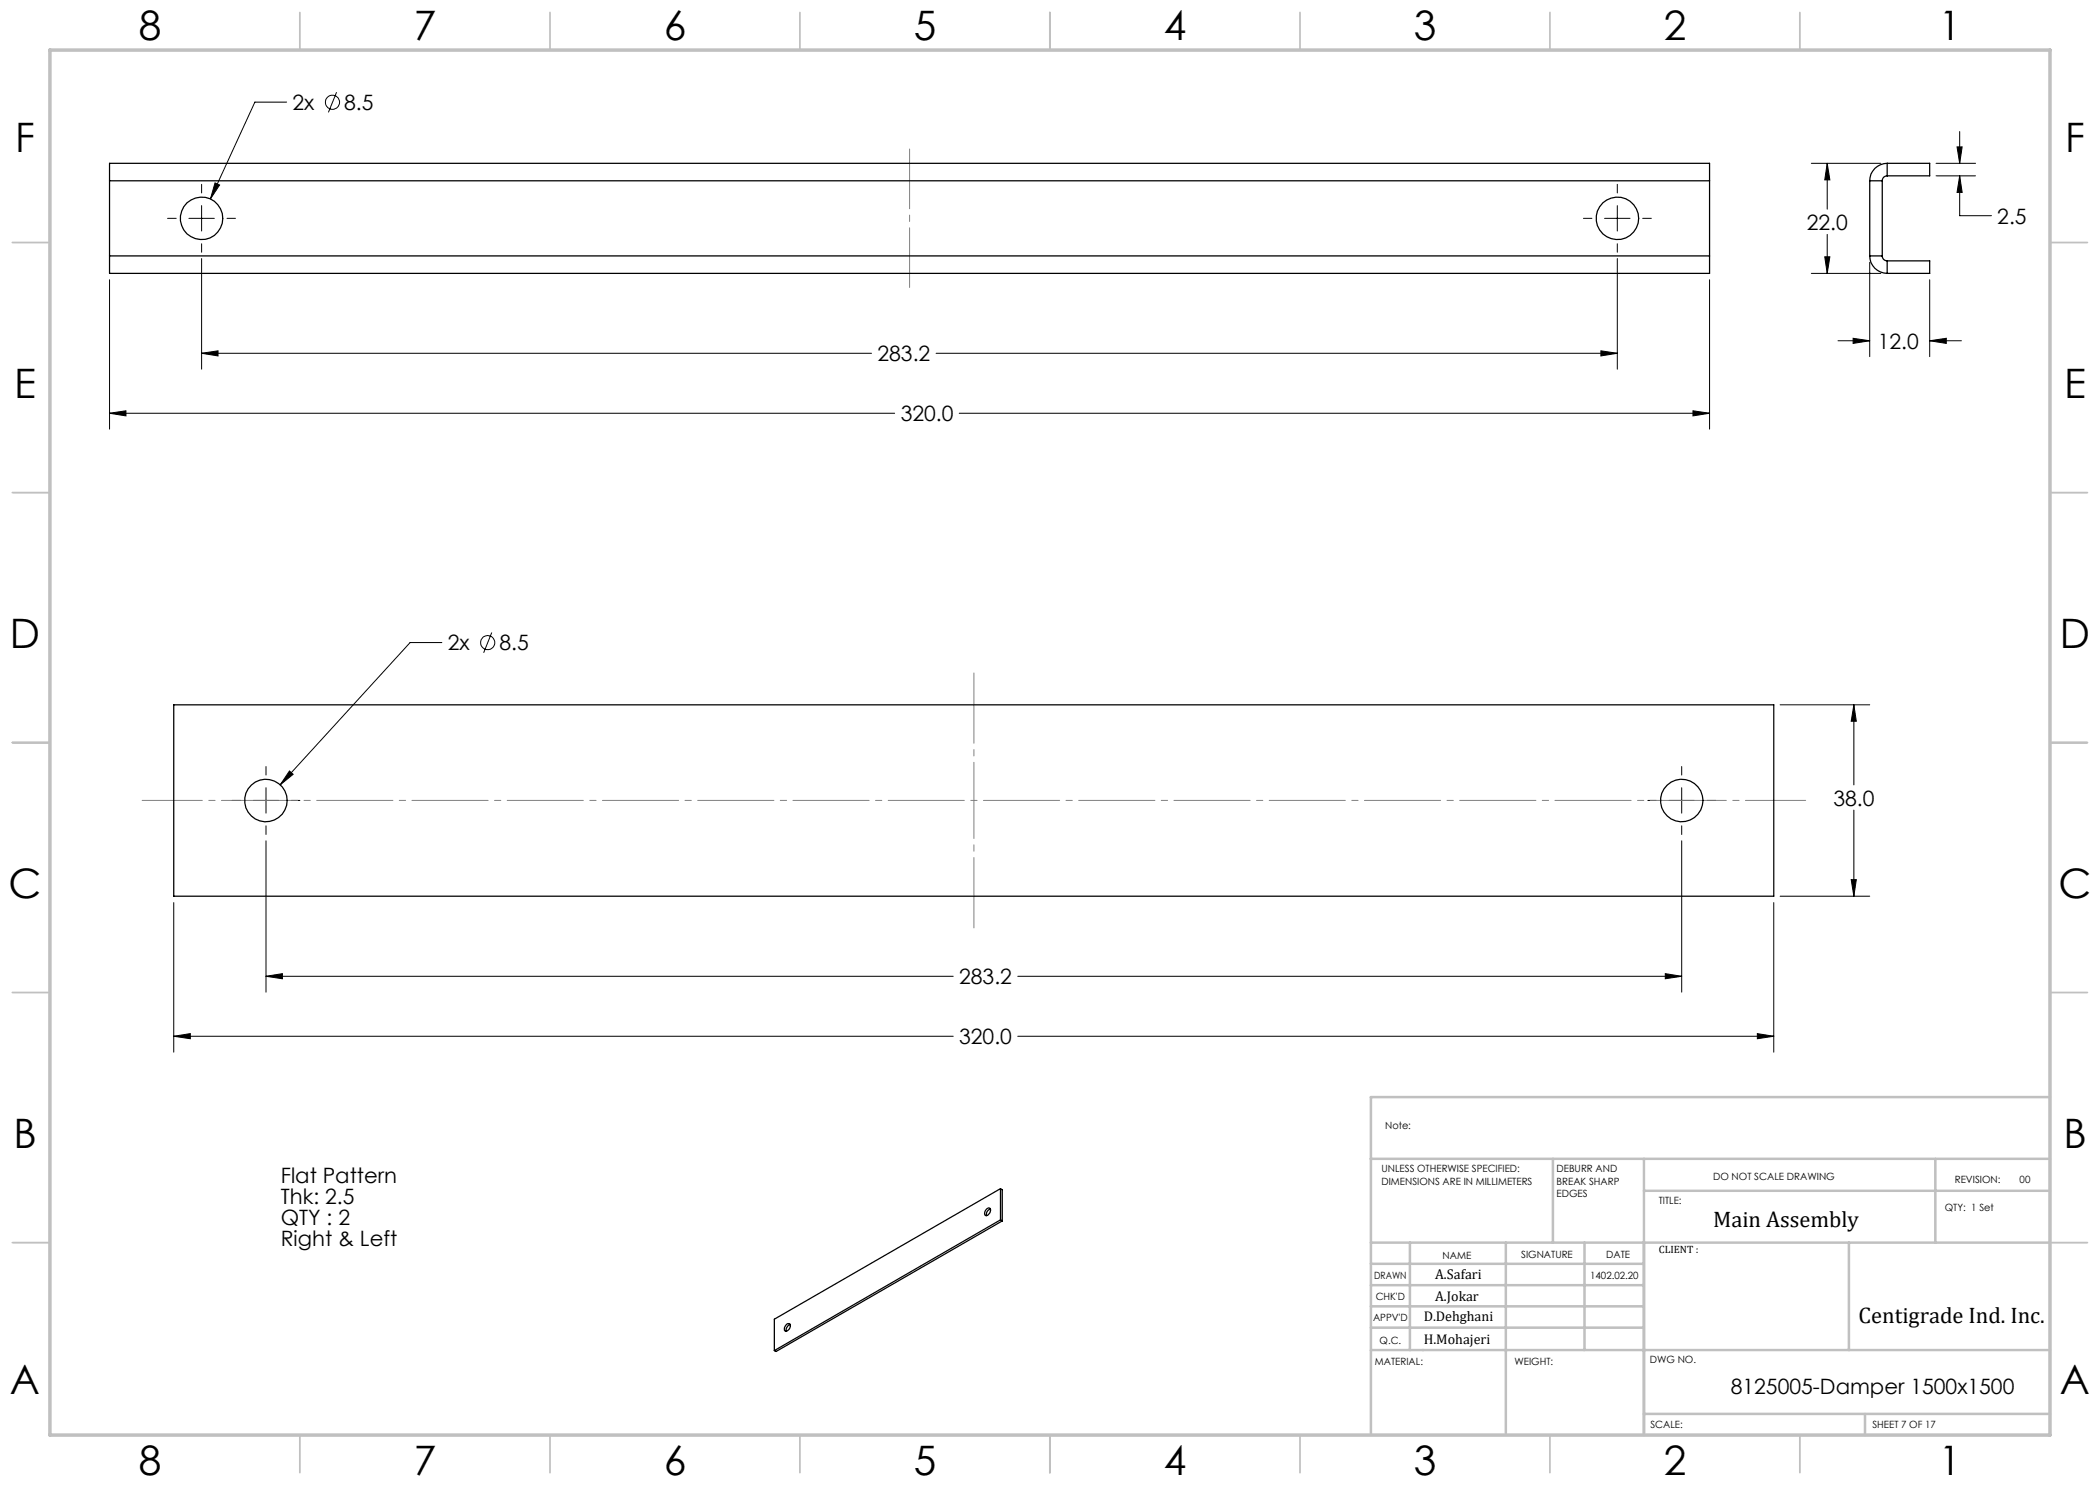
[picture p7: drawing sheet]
<svg xmlns="http://www.w3.org/2000/svg" width="420mm" height="297mm" viewBox="0 0 420 297" stroke-linecap="round" stroke-linejoin="round" font-family="sans-serif">
<g fill="none" stroke="#000" stroke-width=".2">
<path d="M67.3 18.4l-1.6 4.1M40.3 36.9v1.7M43 36.6l.9 .4-1.8 2.8zM57.3 20.4h-6.3l-8.9 19.4M323.5 36.9v1.7M362.3 32.7h13.9M365.4 32.7l.6 3.3h-1.1zM365.4 32.7v9.1M387.2 32.7h7.9M387.2 35.2h7.9M391.4 29.4h1l-.5 3.3zM391.9 35.2l.5 3.3h-1z"/>
<path d="M391.9 35.2v7.9h6.4M391.9 26.3v6.4M21.9 55.9v29.9M33.5 43.7h1.7M37.8 43.7h5.1M40.3 51.7v22.1M40.3 41.1v5.1M40.3 48.8v1.6M45.4 43.7h1.7M316.7 43.7h1.7M320.9 43.7h5.1M323.5 51.7v22.1"/>
<path d="M323.5 41.1v5.1M323.5 48.8v1.6M328.5 43.7h1.8M341.9 55.9v29.9M362.3 54.7h13.9M364.9 51.4h1.1l-.6 3.3zM365.4 46.9v7.8M373.9 52.5v18.8M385.9 55.9v15.4M40.3 70.7l3.3-.5v1zM40.3 70.7h134M187.2 70.7h136.3"/>
<path d="M320.2 70.2l3.3 .5-3.3 .5zM367.6 68.2h6.3M370.6 67.7l3.3 .5-3.3 .5zM385.9 68.2l3.4-.5v1zM385.9 68.2h6.4M21.9 82.7l3.3-.5v1zM21.9 82.7h157M191.8 82.7h150.1M338.6 82.2l3.3 .5-3.3 .5zM88.4 128.5h-6.4l-25.9 28.4M98.4 126.5l-1.7 4.1M53.2 153.3v1.7"/>
<path d="M53.2 157.5v5.1M57.9 154.2l.7 .7-2.5 2zM336.3 153.3v1.7M336.3 157.5v5.1M356 141h17.9M370.8 141l.5 3.2h-1.1zM370.8 141v16M46.4 160.1h1.7M50.7 160.1h5M53.2 168.2v30.2M53.2 165.2v1.7M58.3 160.1h1.7"/>
<path d="M329.6 160.1h1.7M333.8 160.1h5.1M336.3 168.2v30.2M336.3 165.2v1.7M341.4 160.1h1.7M356 179.2h17.9M370.2 175.9h1.1l-.5 3.3zM370.8 162v17.2M34.7 180.5v29.9M53.2 195.3l3.3-.6v1.1zM53.2 195.3h137.4M203.6 195.3h132.7"/>
<path d="M333.1 194.7l3.2 .6-3.2 .5zM354.8 180.5v29.9M34.7 207.3l3.4-.6v1zM34.7 207.3h155.9M203.6 207.3h151.2M351.5 206.7l3.3 .6-3.3 .4z"/>
<circle cx="66.5" cy="20.4" r="1.42"/>
<circle cx="97.5" cy="128.5" r="1.41"/>
</g>
<path d="M181.9 57.5v-27.7" fill="none" stroke="#808080" stroke-width=".2" stroke-dasharray="15.2 1.3 1.3 1.3" stroke-dashoffset="3.3"/>
<path d="M361.1 160.1h-332.7" fill="none" stroke="#808080" stroke-width=".2" stroke-dasharray="15.2 1.3 1.3 1.3" stroke-dashoffset="3.2"/>
<path d="M194.8 185.6v-51" fill="none" stroke="#808080" stroke-width=".2" stroke-dasharray="15.2 1.3 1.3 1.3" stroke-dashoffset="1.2"/>
<g fill="none" stroke="#c0c0c0" stroke-width=".35">
<path d="M60 2.5v7.5M110 2.5v7.5M160 2.5v7.5M210 2.5v7.5M260 2.5v7.5M310 2.5v7.5M360 2.5v7.5M2.5 48.5h7.5M410 48.5h7.5M2.5 98.5h7.5M410 98.5h7.5M2.5 148.5h7.5"/>
<path d="M410 148.5h7.5M2.5 198.5h7.5M410 198.5h7.5M2.5 248.5h7.5M410 248.5h7.5M60 287v7.5M110 287v7.5M160 287v7.5M210 287v7.5M260 287v7.5M310 287v7.5M360 287v7.5"/>
</g>
<g fill="none" stroke="#c0c0c0" stroke-width=".5">
<path d="M410 219.4h-135.8v67.4M274.2 231.8h135.8M310.6 231.8v16.7M328.8 231.8v55.2M328.8 238.2h81.2M387.1 231.8v16.7M274.2 248.5h135.8M274.2 257h54.6M274.2 252.8h54.6M282 248.5v21.5M301.2 248.5v38.3M316.9 248.5v21.5"/>
<path d="M369.8 248.5v21.5M274.2 265.5h54.6M274.2 261.3h54.6M274.2 270h135.8M328.8 282.8h81.2M373 282.8v4.2"/>
</g>
<path d="M10 10h400v277h-400z" fill="none" stroke="#c0c0c0" stroke-width=".7"/>
<path d="M40.3 70.7l3.3-.5v1zM320.2 70.2l3.3 .5-3.3 .5zM21.9 82.7l3.3-.5v1zM338.6 82.2l3.3 .5-3.3 .5zM43 36.6l-.9 3.2 1.8-2.8zM385.9 68.2l3.4-.5v1zM370.6 67.7l3.3 .5-3.3 .5zM365.4 32.7l.6 3.3h-1.1zM364.9 51.4h1.1l-.6 3.3zM391.4 29.4h1l-.5 3.3zM391.9 35.2l.5 3.3h-1zM370.2 175.9h1.1l-.5 3.3zM370.8 141l.5 3.2h-1.1zM333.1 194.7l3.2 .6-3.2 .5zM53.2 195.3l3.3-.6v1.1zM351.5 206.7l3.3 .6-3.3 .4zM34.7 207.3l3.4-.6v1zM57.9 154.2l-1.8 2.7 2.5-2z" fill="#000"/>
<g fill="none" stroke="#000" stroke-width=".25">
<path d="M21.9 36.2v-3.5h320v3.5M21.9 36.2h320M21.9 36.2v15M341.9 36.2v15M373.9 36.2h2.5M373.9 36.2v15M376.4 36.2v15M377.4 35.2a.96 .96 0 0 0-1 1M377.4 32.7a3.5 3.5 0 0 0-3.5 3.5M377.4 32.7h8.5v2.5h-8.5M377.4 32.7v2.5M21.9 51.2v3.5h320v-3.5"/>
<path d="M21.9 51.2h320M373.9 51.2a3.5 3.5 0 0 0 3.5 3.5M373.9 51.2h2.5M376.4 51.2a.96 .96 0 0 0 1 1M377.4 52.2h8.5v2.5h-8.5M377.4 52.2v2.5M34.7 141h320.1v38.2h-320.1zM200.1 237.7l.3 .2v6.3M200.1 237.7v6.3M200.1 237.7l-45.2 26.1v6.3M197.2 241.9a.48 .48 0 0 1 .7-.3 .48 .48 0 0 1 .1 .8 .67 .67 0 0 1-.3 .6 .67 .67 0 0 1-.7-.1v-.6zM198.1 241.8a1.14 1.14 0 0 0-.8 1.3"/>
<path d="M200.1 244l-45.2 26.1M200.1 244l.3 .2M200.4 244.2l-45.2 26.1-.3-.2M157.4 264.8a.46 .46 0 0 1 .7 .1 .46 .46 0 0 1-.1 .6 .81 .81 0 0 1-1 .6 1.07 1.07 0 0 1 .4-1.3zM158 264.9a1.22 1.22 0 0 0-.7 1.3"/>
<circle cx="40.3" cy="43.7" r="4.2"/>
<circle cx="323.5" cy="43.7" r="4.2"/>
<circle cx="53.2" cy="160.1" r="4.3"/>
<circle cx="336.4" cy="160.1" r="4.3"/>
</g>
<g font-size="8.1">
<text x="27.8" y="8">8</text>
<text x="82.8" y="8">7</text>
<text x="132.8" y="8">6</text>
<text x="182.8" y="8">5</text>
<text x="232.8" y="8">4</text>
<text x="282.8" y="8">3</text>
<text x="332.8" y="8">2</text>
<text x="387.8" y="8">1</text>
<text x="3" y="30.4">F</text>
<text x="413" y="30.4">F</text>
<text x="2.8" y="79.6">E</text>
<text x="412.8" y="79.6">E</text>
<text x="2" y="129.6">D</text>
<text x="412" y="129.6">D</text>
<text x="1.7" y="179.6">C</text>
<text x="411.7" y="179.6">C</text>
<text x="2.7" y="229.6">B</text>
<text x="412.7" y="229.6">B</text>
<text x="2" y="278.9">A</text>
<text x="412" y="278.9">A</text>
<text x="27.8" y="295">8</text>
<text x="82.8" y="295">7</text>
<text x="132.8" y="295">6</text>
<text x="182.8" y="295">5</text>
<text x="232.8" y="295">4</text>
<text x="282.8" y="295">3</text>
<text x="332.8" y="295">2</text>
<text x="387.8" y="295">1</text>
</g>
<g font-size="4.5">
<text x="342.6" y="245.3">Main Assembly</text>
<text x="371.7" y="264.6">Centigrade Ind. Inc.</text>
</g>
<g font-size="4.2">
<text x="58.5" y="22">2x</text>
<text x="68.8" y="22">8.5</text>
<text x="361.4" y="45.9">22.0</text>
<text x="399.5" y="44.7">2.5</text>
<text x="375.5" y="69.8">12.0</text>
<text x="175.5" y="72.3">283.2</text>
<text x="180.1" y="84.3">320.0</text>
<text x="89.5" y="130.1">2x</text>
<text x="99.9" y="130.1">8.5</text>
<text x="366.7" y="161.1">38.0</text>
<text x="191.8" y="196.8">283.2</text>
<text x="191.8" y="208.8">320.0</text>
<text x="56.2" y="236.6">Flat Pattern</text>
<text x="56.2" y="240.8">Thk: 2.5</text>
<text x="56.2" y="245">QTY : 2</text>
<text x="56.2" y="249.2">Right &amp; Left</text>
<text x="346.2" y="278.8">8125005-Damper 1500x1500</text>
</g>
<g font-size="2.8">
<text x="287" y="255.9">A.Safari</text>
<text x="287" y="260.1">A.Jokar</text>
<text x="284.7" y="264.2">D.Dehghani</text>
<text x="284.7" y="268.7">H.Mohajeri</text>
</g>
<text font-size="2.1" x="331.8" y="250.7">CLIENT :</text>
<g font-size="2">
<text x="277" y="225.8">Note:</text>
<text x="276.3" y="234.5">UNLESS OTHERWISE SPECIFIED:</text>
<text x="276.3" y="237">DIMENSIONS ARE IN MILLIMETERS</text>
<text x="311.3" y="234.5">DEBURR AND</text>
<text x="311.3" y="237">BREAK SHARP</text>
<text x="311.3" y="239.5">EDGES</text>
<text x="342.6" y="236">DO NOT SCALE DRAWING</text>
<text x="391" y="236.6">REVISION:</text>
<text x="403.9" y="236.6">00</text>
<text x="331.8" y="240.8">TITLE:</text>
<text x="389" y="242.2">QTY: 1 Set</text>
<text x="288.5" y="251.7">NAME</text>
<text x="304.2" y="251.7">SIGNATURE</text>
<text x="321.2" y="251.7">DATE</text>
<text x="274.8" y="255.9">DRAWN</text>
<text x="318" y="255.9">1402.02.20</text>
<text x="275.1" y="260.1">CHK'D</text>
<text x="274.6" y="264.2">APPV'D</text>
<text x="275.9" y="268.7">Q.C.</text>
<text x="275" y="273">MATERIAL:</text>
<text x="302.9" y="273">WEIGHT:</text>
<text x="330" y="272.5">DWG NO.</text>
<text x="330.1" y="285.6">SCALE:</text>
<text x="374.5" y="285.6">SHEET 7 OF 17</text>
</g>
</svg>
